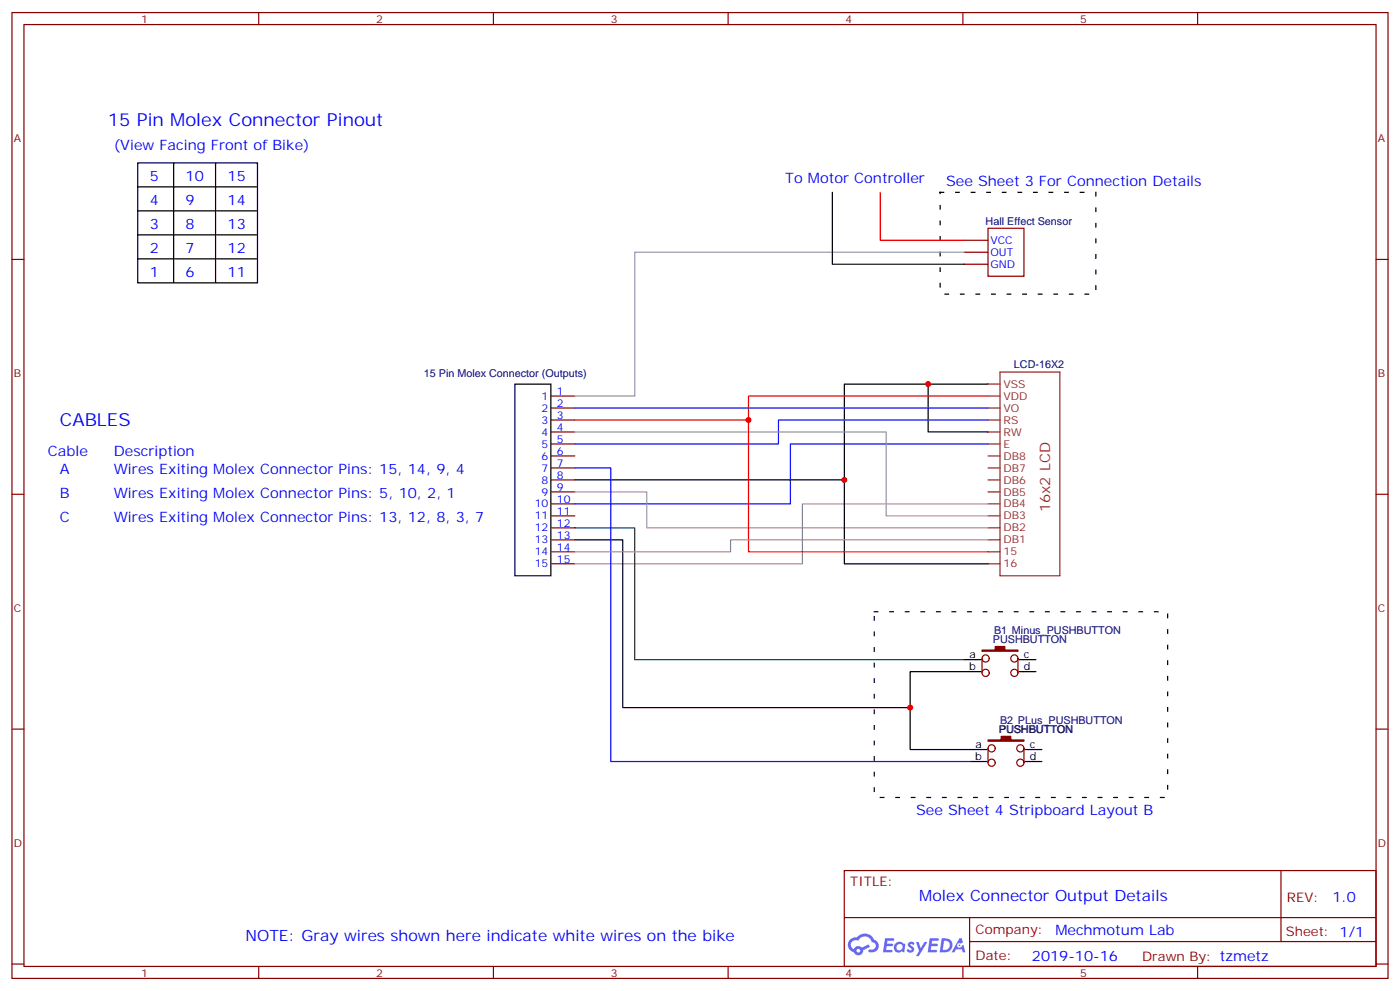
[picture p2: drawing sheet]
<svg xmlns="http://www.w3.org/2000/svg" width="412mm" height="292mm" viewBox="0 0 412 292" stroke-linecap="round" stroke-linejoin="round" font-family="sans-serif">
<path d="M40.6 48h35.2v35.3h-35.2zM40.6 55h35.2M51.2 48v35.3M63.5 48v35.3M40.6 62.1h35.2M40.6 69.1h35.2M40.6 76.2h35.2" fill="none" stroke="#000" stroke-width=".35"/>
<path d="M276.9 56.6h45.9v30h-45.9zM257.5 180.1h86.5v54.7h-86.5z" fill="none" stroke="#000" stroke-width=".35" stroke-dasharray="1.1 3.5"/>
<g fill="none" stroke="#870000" stroke-width=".35">
<path d="M3.5 3.7h405.4v284.3h-405.4zM7.1 7.2h398.2v277.3h-398.2zM76.2 3.7v3.5M145.3 3.7v3.5M214.5 3.7v3.5M283.6 3.7v3.5M352.8 3.7v3.5M3.5 76.4h3.6M405.3 76.4h3.6M3.5 145.5h3.6M405.3 145.5h3.6M3.5 214.7h3.6"/>
<path d="M405.3 214.7h3.6M248.7 256.3h156.6v28.2h-156.6zM377.3 256.3v20.9M248.7 270.1h156.5M285.6 277.2h119.6M285.6 270.1v14.2M3.5 283.8h3.6M76.2 284.5v3.5M145.3 284.5v3.5M214.5 284.5v3.5M283.6 284.5v3.5M352.8 284.5v3.5"/>
<path d="M405.3 283.8h3.6"/>
</g>
<g fill="#5487ff">
<path d="M267.7 277.5a1.22 1.22 0 0 1 1.7 .2l-.4 .6a.47 .47 0 0 0-.3-.4 .47 .47 0 0 0-.5 .2l.1 .2a1.14 1.14 0 0 1 .8 1.8 1.14 1.14 0 0 1-1.9 0l-.2-.2 .5-.6 .7 .5a.29 .29 0 0 0 .3-.3 .29 .29 0 0 0-.2-.3 1.04 1.04 0 0 1-.6-1.7z"/>
<path d="M260.7 276.2h2.4l.3 .2-.2 .5-1.8 .1-.1 .8h1.5l.3 .4-.3 .4h-1.6l-.2 1.1h1.7l.2 .3-.2 .3-2.6 .1z"/>
<path d="M273.8 276.2h2.4l.3 .2-.1 .5-1.8 .1-.2 .8h1.6l.3 .4-.4 .4-1.6-.1-.1 1.1 1.7 .1 .2 .3-.2 .3-2.6 .1z"/>
<path d="M282.6 276.2h.7l.3 1.3-.6 .3a.69 .69 0 0 0-1 .3 .69 .69 0 0 0 .4 .9 .69 .69 0 0 0 .9-.6l.5-.2 .6 2.2h-.8l-.2-.9h-1.8l-.5 .9h-.8z"/>
<path d="M269.8 277.3h.8l.6 1.8 1.1-1.8h.9l-2.6 4.2h-.8l.9-1.5z"/>
<path d="M277.4 276.2l-.6 4.2h1.3a2.11 2.11 0 0 0 2.5-2.1 2.11 2.11 0 0 0-2.5-2.1zM278.1 277a1.39 1.39 0 0 1 1.7 1.4 1.39 1.39 0 0 1-1.8 1.2h-.3z"/>
<path d="M263.7 277.8a1.54 1.54 0 0 0-.1 2.2 1.54 1.54 0 0 0 2.2 .1l.6 .3 .3-2.3-.2-.3h-.4a1.49 1.49 0 0 0-2.4 0zM264 278.8a.94 .94 0 0 1 1.8 0 .94 .94 0 0 1-1.8 0z"/>
<path d="M250.4 276.6a2.18 2.18 0 0 0 1.1 3.7 1.44 1.44 0 0 0 1.6 .9 1.44 1.44 0 0 0 1.2-1.4l2-1.1-.5-.7-1.9 1a1.47 1.47 0 0 0-2.4 .4 1.39 1.39 0 0 1-.7-1.9 1.39 1.39 0 0 1 2-.5 2.12 2.12 0 0 1 2.2-1.3 2.12 2.12 0 0 1 1.9 1.7 1.14 1.14 0 0 1 1.1 1.4 1.14 1.14 0 0 1-1.7 .7 .43 .43 0 0 0-.5 .4 .43 .43 0 0 0 .4 .5 1.98 1.98 0 0 0 2.5-1.2 1.98 1.98 0 0 0-1.2-2.6 3.1 3.1 0 0 0-5.3-.6l-.9 .1zM252.3 279.9a.55 .55 0 0 1 1.1 0 .55 .55 0 0 1-1.1 0z"/>
<circle cx="282.6" cy="278.3" r=".26"/>
</g>
<g fill="none" stroke="#000" stroke-width=".35">
<path d="M245.2 56.6v21.2h38.8M151.7 113.1h10.6v56.4h-10.6zM273.4 113.1v14.1h17.6M291 113.1h-42.3v28.2h-79.4M169.3 158.9h14.1v49.4h84.7v-10.6h20.8M248.7 141.3v24.7h42.3M284 194.2h4.9M300.2 194.2h5M300.2 197.7h5M268.1 208.3v12.4h22.6M285.8 224.2h4.9M302 220.7h4.9"/>
<path d="M302 224.2h4.9"/>
</g>
<g fill="none" stroke="#870000" stroke-width=".35">
<path d="M284 70.7h7M284 74.3h7M284 77.8h7M291 67.2h10.6v14.1h-10.6zM162.3 116.6h7M162.3 120.1h7M162.3 123.6h7M162.3 127.2h7M162.3 130.7h7M162.3 134.2h7M162.3 137.8h7M162.3 141.3h7"/>
<path d="M162.3 144.8h7M162.3 148.3h7M162.3 151.9h7M162.3 155.4h7M162.3 158.9h7M162.3 162.5h7M162.3 166h7M289.3 193.9v4.2M299.9 193.9v4.2M291 220.3v4.2M301.6 220.3v4.2"/>
<circle cx="290.3" cy="198.1" r="1.06"/>
<circle cx="290.3" cy="193.9" r="1.06"/>
<circle cx="298.8" cy="193.9" r="1.06"/>
<circle cx="298.8" cy="198.1" r="1.06"/>
<circle cx="292.1" cy="220.3" r="1.06"/>
<circle cx="292.1" cy="224.5" r="1.06"/>
<circle cx="300.6" cy="224.5" r="1.06"/>
<circle cx="300.6" cy="220.3" r="1.06"/>
</g>
<g fill="none" stroke="#8c2424" stroke-width=".35">
<path d="M291 116.6h3.6M291 113.1h3.6M294.6 109.5h17.6v60h-17.6zM291 134.2h3.6M291 137.8h3.6M291 130.7h3.6M291 127.2h3.6M291 123.6h3.6M291 120.1h3.6M291 141.3h3.6M291 144.8h3.6M291 148.3h3.6"/>
<path d="M291 151.9h3.6M291 155.4h3.6M291 158.9h3.6M291 162.5h3.6M291 166h3.6"/>
</g>
<g fill="#870000" stroke="#870000" stroke-width=".35">
<path d="M291 217.8h3.9v-1h2.8v1h3.9v.4h-10.6z"/>
<path d="M289.3 191.4h3.9v-1.1h2.8v1.1h3.9v.3h-10.6z"/>
</g>
<path d="M284 74.3h-97v42.3h-17.7M169.3 127.2h91.8v24.7h29.9M169.3 144.8h21.2v10.6h100.5M291 148.3h-54.6v17.7h-67.1M291 158.9h-75.8v3.6h-45.9" fill="none" stroke="#999" stroke-width=".35"/>
<path d="M169.3 155.4h17.7v38.8h97" fill="none" stroke="#008700" stroke-width=".35"/>
<path d="M169.3 137.8h10.6v86.4h105.9M169.3 120.1h121.7M291 130.7h-58.2v17.6h-63.5M291 123.6h-61.7v7.1h-60" fill="none" stroke="#00f" stroke-width=".35"/>
<path d="M259.3 56.6v14.1h24.7M291 116.6h-70.5v7h-51.2M220.5 123.6v38.9h70.5" fill="none" stroke="#f00" stroke-width=".35"/>
<g fill="#c00">
<circle cx="220.5" cy="123.6" r=".88"/>
<circle cx="273.4" cy="113.1" r=".88"/>
<circle cx="268.1" cy="208.3" r=".88"/>
<circle cx="248.7" cy="141.3" r=".88"/>
</g>
<g font-size="5.3" fill="#00f">
<text x="31.7" y="37.2">15 Pin Molex Connector Pinout</text>
<text x="17.6" y="125.4">CABLES</text>
</g>
<g font-size="4.6" fill="#00f">
<text x="270.8" y="265.3">Molex Connector Output Details</text>
<text x="72.3" y="277.1">NOTE: Gray wires shown here indicate white wires on the bike</text>
</g>
<g font-size="4.2" fill="#00f">
<text x="33.5" y="44.3">(View Facing Front of Bike)</text>
<text x="44.1" y="53.3">5</text>
<text x="54.7" y="53.3">10</text>
<text x="67" y="53.3">15</text>
<text x="231.3" y="53.9">To Motor Controller</text>
<text x="278.7" y="54.9">See Sheet 3 For Connection Details</text>
<text x="44.1" y="60.3">4</text>
<text x="54.7" y="60.3">9</text>
<text x="67" y="60.3">14</text>
<text x="44.1" y="67.4">3</text>
<text x="54.7" y="67.4">8</text>
<text x="67" y="67.4">13</text>
<text x="44.1" y="74.4">2</text>
<text x="54.7" y="74.4">7</text>
<text x="67" y="74.4">12</text>
<text x="44.1" y="81.5">1</text>
<text x="54.7" y="81.5">6</text>
<text x="67" y="81.5">11</text>
<text x="14.1" y="134.2">Cable</text>
<text x="33.5" y="134.2">Description</text>
<text x="17.6" y="139.5">A</text>
<text x="33.5" y="139.5">Wires Exiting Molex Connector Pins: 15, 14, 9, 4</text>
<text x="17.6" y="146.6">B</text>
<text x="33.5" y="146.6">Wires Exiting Molex Connector Pins: 5, 10, 2, 1</text>
<text x="17.6" y="153.6">C</text>
<text x="33.5" y="153.6">Wires Exiting Molex Connector Pins: 13, 12, 8, 3, 7</text>
<text x="269.9" y="240.1">See Sheet 4 Stripboard Layout B</text>
<text x="392.5" y="265.6">1.0</text>
<text x="310.9" y="275.1">Mechmotum Lab</text>
<text x="304" y="282.9">2019-10-16</text>
</g>
<text font-size="4.2" fill="#8d2323" x="309.4" y="150.8" transform="rotate(-90 309.4 150.8)">16x2 LCD</text>
<g font-size="3.9" fill="#800">
<text x="250.5" y="260.9">TITLE:</text>
<text x="379.1" y="265.6">REV:</text>
<text x="287.4" y="275.1">Company:</text>
<text x="378.7" y="275.7">Sheet: 1/1</text>
<text x="287.4" y="282.8">Date:</text>
<text x="336.4" y="282.8">Drawn By: tzmetz</text>
</g>
<g font-size="3.2" fill="#800">
<text x="41.6" y="6.7">1</text>
<text x="110.8" y="6.7">2</text>
<text x="179.9" y="6.7">3</text>
<text x="249.1" y="6.7">4</text>
<text x="318.2" y="6.7">5</text>
<text x="4.1" y="41.8">A</text>
<text x="405.9" y="41.8">A</text>
<text x="4.1" y="110.9">B</text>
<text x="405.9" y="110.9">B</text>
<text x="4.1" y="180.1">C</text>
<text x="405.9" y="180.1">C</text>
<text x="4.1" y="249.2">D</text>
<text x="405.9" y="249.2">D</text>
<text x="41.6" y="287.5">1</text>
<text x="110.8" y="287.5">2</text>
<text x="179.9" y="287.5">3</text>
<text x="249.1" y="287.5">4</text>
<text x="318.2" y="287.5">5</text>
</g>
<g font-size="3.2" fill="#000080">
<text x="290.3" y="66.1">Hall Effect Sensor</text>
<text x="124.9" y="111.1">15 Pin Molex Connector (Outputs)</text>
<text x="298.7" y="108.5">LCD-16X2</text>
<text x="292.5" y="189.3">PUSHBUTTON</text>
<text x="292.8" y="186.6">B1 Minus_PUSHBUTTON</text>
<text x="294.2" y="215.7">PUSHBUTTON</text>
<text x="294.6" y="213">B2 PLus_PUSHBUTTON</text>
</g>
<g font-size="3.2" fill="#00f">
<text x="291.7" y="71.8">VCC</text>
<text x="291.7" y="75.3">OUT</text>
<text x="291.7" y="78.8">GND</text>
<text x="159.6" y="117.7">1</text>
<text x="164" y="116.2">1</text>
<text x="164" y="119.8">2</text>
<text x="159.6" y="121.2">2</text>
<text x="159.6" y="124.7">3</text>
<text x="164" y="123.3">3</text>
<text x="159.6" y="128.2">4</text>
<text x="159.6" y="131.8">5</text>
<text x="164" y="126.8">4</text>
<text x="164" y="130.4">5</text>
<text x="159.6" y="135.3">6</text>
<text x="164" y="133.9">6</text>
<text x="164" y="137.4">7</text>
<text x="159.6" y="138.8">7</text>
<text x="159.6" y="142.3">8</text>
<text x="164" y="140.9">8</text>
<text x="157.5" y="149.4">10</text>
<text x="159.6" y="145.9">9</text>
<text x="164" y="144.5">9</text>
<text x="164" y="148">10</text>
<text x="157.5" y="152.9">11</text>
<text x="164" y="151.5">11</text>
<text x="164" y="155">12</text>
<text x="157.5" y="156.5">12</text>
<text x="157.5" y="160">13</text>
<text x="164" y="158.6">13</text>
<text x="157.5" y="163.5">14</text>
<text x="157.5" y="167">15</text>
<text x="164" y="162.1">14</text>
<text x="164" y="165.6">15</text>
</g>
<g font-size="3.2" fill="#8d2323">
<text x="295.6" y="117.7">VDD</text>
<text x="295.6" y="114.1">VSS</text>
<text x="295.6" y="124.7">RS</text>
<text x="295.6" y="121.2">VO</text>
<text x="295.6" y="131.8">E</text>
<text x="295.6" y="128.2">RW</text>
<text x="295.6" y="135.3">DB8</text>
<text x="295.6" y="138.8">DB7</text>
<text x="295.6" y="142.3">DB6</text>
<text x="295.6" y="145.9">DB5</text>
<text x="295.6" y="149.4">DB4</text>
<text x="295.6" y="152.9">DB3</text>
<text x="295.6" y="156.5">DB2</text>
<text x="295.6" y="160">DB1</text>
<text x="295.6" y="163.5">15</text>
<text x="295.6" y="167">16</text>
</g>
<g font-size="3.2">
<text x="285.5" y="197.4">b</text>
<text x="285.6" y="193.9">a</text>
<text x="301.6" y="193.9">c</text>
<text x="301.6" y="197.4">d</text>
<text x="287.4" y="220.3">a</text>
<text x="303.4" y="220.3">c</text>
<text x="287.3" y="223.8">b</text>
<text x="303.4" y="223.8">d</text>
</g>
</svg>
